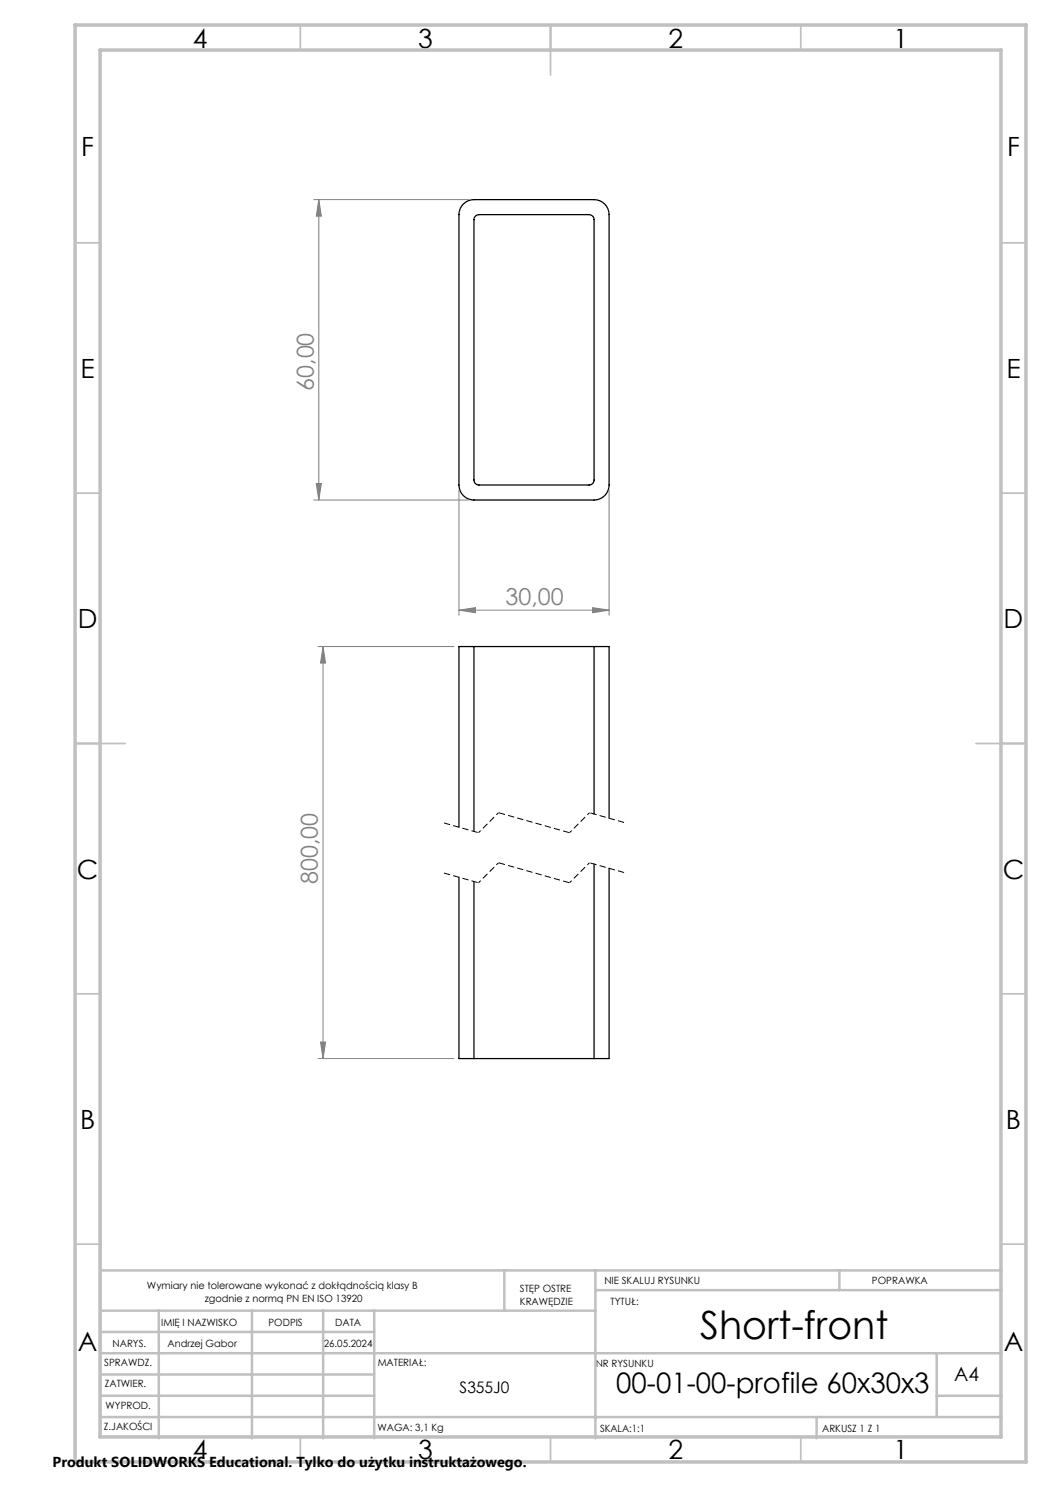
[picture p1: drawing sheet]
<svg xmlns="http://www.w3.org/2000/svg" width="210mm" height="297mm" viewBox="0 0 210 297" stroke-linecap="round" stroke-linejoin="round" font-family="sans-serif">
<path d="M92.6 40.8a3 3 0 0 1 2.1-.9h24a3 3 0 0 1 3 3v54a3 3 0 0 1-3 3h-24a3 3 0 0 1-3-3v-54a3 3 0 0 1 .9-2.1zM95 43.2l.7-.3h22a1 1 0 0 1 1 1v52a1 1 0 0 1-1 1h-22a1 1 0 0 1-1-1v-52zM94.7 129.1h-3v36.1M94.7 129.1v37M94.7 129.1h24M118.7 129.1h3v34.3M118.7 129.1v33.5M91.7 175.2v36.2h3M94.7 176.1v35.3M118.7 172.6v38.8M121.7 173.4v38h-3M94.7 211.4h24" fill="none" stroke="#000" stroke-width=".25"/>
<g fill="none" stroke="#808080" stroke-width=".2">
<path d="M62.7 39.9h31M63.7 39.9l.5 3.3h-1zM63.7 39.9v60M62.7 99.9h31M63.2 96.6h1l-.5 3.3zM91.7 97.9v25M121.7 97.9v25M63.5 129.1h27.2M64.5 129.1l.6 3.3h-1.1zM64.5 129.1v82.3M91.7 121.9l3.3-.5v1zM91.7 121.9h30"/>
<path d="M118.4 121.4l3.3 .5-3.3 .5zM63.5 211.4h27.2M64 208.1h1.1l-.6 3.3z"/>
</g>
<path d="M95.6 176.3l-7.1-2M95.6 166.3l-7.1-2M124.9 174.3l-7.1-2M124.9 164.3l-7.1-2" fill="none" stroke="#000" stroke-width=".2" stroke-dasharray="1.3 .6" stroke-dashoffset="-.2" stroke-linecap="butt"/>
<path d="M99.6 172.3l-4 4M99.6 162.3l-4 4M117.8 172.3l-4 4M117.8 162.3l-4 4" fill="none" stroke="#000" stroke-width=".2" stroke-dasharray="1.3 .6" stroke-dashoffset=".7" stroke-linecap="butt"/>
<path d="M113.8 176.3l-14.2-4M113.8 166.3l-14.2-4" fill="none" stroke="#000" stroke-width=".2" stroke-dasharray="1.3 .6" stroke-dashoffset="-.1" stroke-linecap="butt"/>
<path d="M20.2 253.7h180" fill="none" stroke="#c0c0c0" stroke-width=".2"/>
<g fill="none" stroke="#c0c0c0" stroke-width=".35">
<path d="M60 5v5M110 5v10M160 5v5M15 48.5h5M200 48.5h5M15 98.5h5M200 98.5h5M15 148.5h10M195 148.5h10M15 198.5h5M200 198.5h5M15 248.5h5"/>
<path d="M200 248.5h5M60 287v5M110 287v5M160 287v5"/>
</g>
<g fill="none" stroke="#c0c0c0" stroke-width=".5">
<path d="M20 231.8v55.2M20.2 253.7h180M100.8 253.7v8.1M119 253.7v33.6M119 257.7h81.2M167.7 253.7v4M20.2 266h54.6M20.2 261.8h98.8M20.2 278.8h54.6M20.2 274.5h54.6M20.2 270.3h180M31.7 261.8v25.5"/>
<path d="M50.3 261.8v25.5M64.6 261.8v25.5M74.8 261.8v25.5M187.2 278.8h13M187.2 270.3v12.7M20.2 283h180M163.2 283v4.3"/>
</g>
<path d="M15 5h190v287h-190zM20 10h180v277h-180z" fill="none" stroke="#c0c0c0" stroke-width=".7"/>
<g fill="#808080">
<path d="M91.7 121.9l3.3-.5v1zM118.4 121.4l3.3 .5-3.3 .5z"/>
<path d="M63.2 96.6h1l-.5 3.3zM63.7 39.9l.5 3.3h-1z"/>
<path d="M64.5 129.1l.6 3.3h-1.1zM64 208.1h1.1l-.6 3.3z"/>
</g>
<text font-size="7.8" x="139.9" y="267.4">Short-front</text>
<text font-size="5.6" x="123.1" y="278.2">00-01-00-profile 60x30x3</text>
<g font-size="5.3">
<text x="38.5" y="9.5">4</text>
<text x="83.5" y="9.5">3</text>
<text x="133.6" y="9.5">2</text>
<text x="178.6" y="9.5">1</text>
<text x="16.2" y="31.2">F</text>
<text x="201.2" y="31.2">F</text>
<text x="16.1" y="75.5">E</text>
<text x="201.1" y="75.5">E</text>
<text x="15.5" y="125.5">D</text>
<text x="200.5" y="125.5">D</text>
<text x="15.4" y="175.5">C</text>
<text x="200.4" y="175.5">C</text>
<text x="16" y="225.5">B</text>
<text x="201" y="225.5">B</text>
<text x="15.5" y="269.7">A</text>
<text x="200.5" y="269.7">A</text>
<text x="38.5" y="291.5">4</text>
<text x="83.5" y="291.5">3</text>
<text x="133.6" y="291.5">2</text>
<text x="178.6" y="291.5">1</text>
</g>
<g font-size="4.7" fill="#808080">
<text x="62.7" y="78.1" transform="rotate(-90 62.7 78.1)">60,00</text>
<text x="101" y="120.9">30,00</text>
<text x="63.5" y="176.6" transform="rotate(-90 63.5 176.6)">800,00</text>
</g>
<text font-size="3.9" x="190.7" y="275.8">A4</text>
<text font-size="3.2" x="91.8" y="278.2">S355J0</text>
<text font-size="2.9" x="10.5" y="292.9">Produkt SOLIDWORKS Educational. Tylko do użytku instruktażowego.</text>
<g font-size="2">
<text x="29.4" y="257.5">Wymiary nie tolerowane wykonać z dokłądnością klasy B</text>
<text x="120.8" y="256.4">NIE SKALUJ RYSUNKU</text>
<text x="174.2" y="256.4">POPRAWKA</text>
<text x="40.9" y="260">zgodnie z normą PN EN ISO 13920</text>
<text x="103.9" y="258.1">STĘP OSTRE</text>
<text x="103.9" y="260.6">KRAWĘDZIE</text>
<text x="122" y="260.6">TYTUŁ:</text>
<text x="22.5" y="269.1">NARYS.</text>
<text x="32.2" y="264.8">IMIĘ I NAZWISKO</text>
<text x="33.5" y="269">Andrzej Gabor</text>
<text x="53.7" y="264.9">PODPIS</text>
<text x="64.7" y="269">26.05.2024</text>
<text x="66.9" y="264.9">DATA</text>
<text x="20.8" y="272.9">SPRAWDZ.</text>
<text x="75.5" y="272.8">MATERIAŁ:</text>
<text x="119" y="273">NR RYSUNKU</text>
<text x="20.9" y="277">ZATWIER.</text>
<text x="21.1" y="281.3">WYPROD.</text>
<text x="20.8" y="285.7">Z.JAKOŚCI</text>
<text x="75.4" y="285.9">WAGA: 3,1 Kg</text>
<text x="119.9" y="285.9">SKALA:1:1</text>
<text x="164.3" y="285.9">ARKUSZ 1 Z 1</text>
</g>
</svg>
